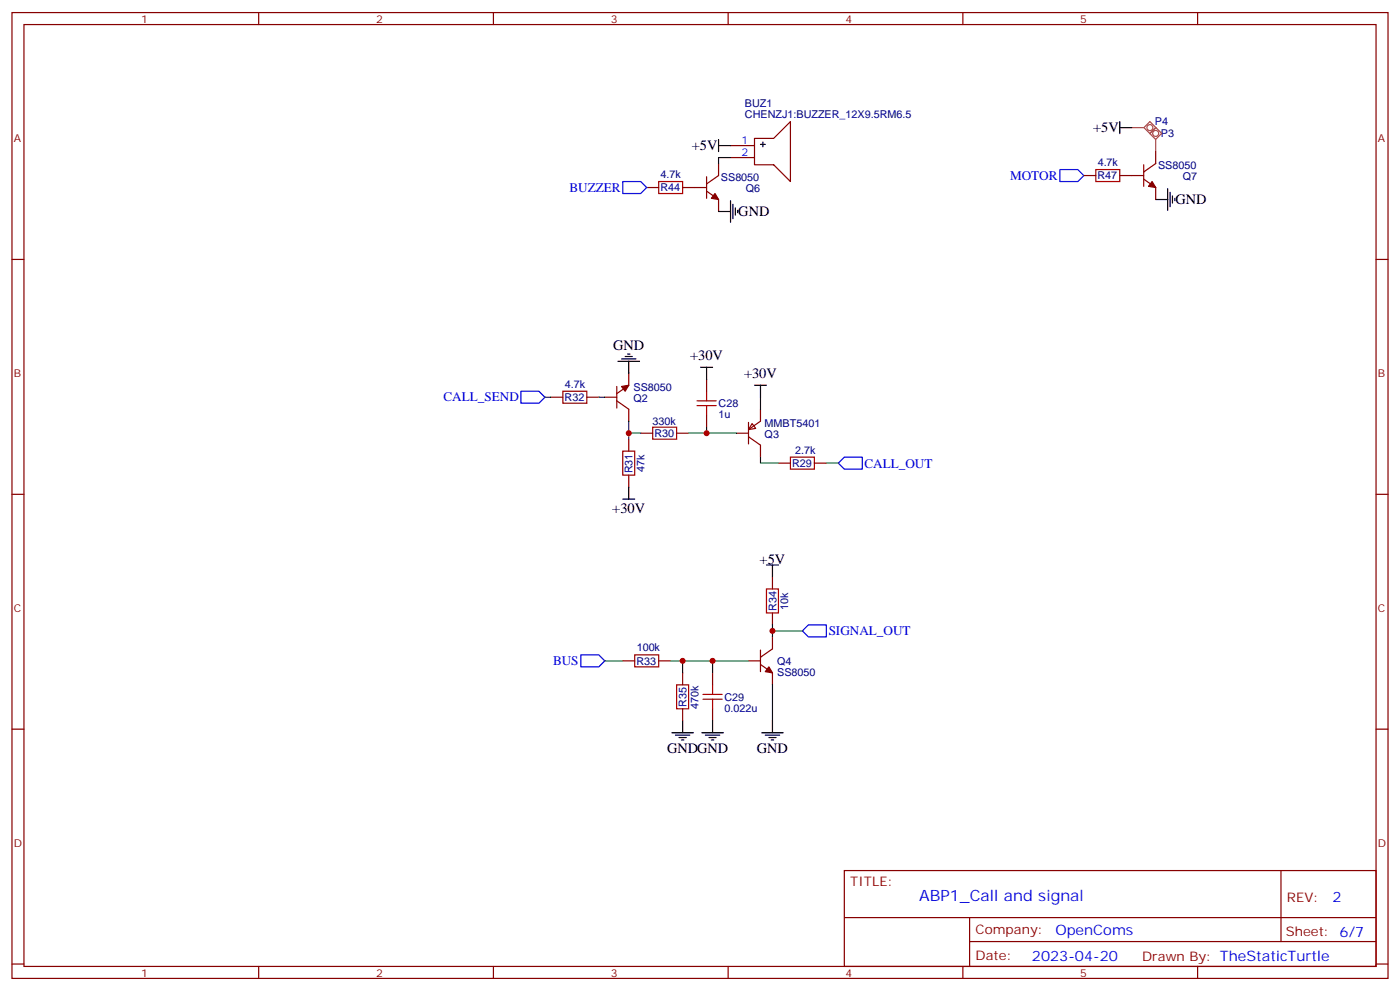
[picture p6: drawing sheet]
<svg xmlns="http://www.w3.org/2000/svg" width="412mm" height="292mm" viewBox="0 0 412 292" stroke-linecap="round" stroke-linejoin="round" font-family="sans-serif">
<g fill="none" stroke="#870000" stroke-width=".35">
<path d="M3.5 3.7h405.4v284.3h-405.4zM7.1 7.2h398.2v277.3h-398.2zM76.2 3.7v3.5M145.3 3.7v3.5M214.5 3.7v3.5M283.6 3.7v3.5M352.8 3.7v3.5M190.5 55.2h3.5M201.1 55.2h7M208.1 52v6.4M208.1 56.3l3.6 2.4v3.6M211.7 48.2v3.5l-3.6 2.5"/>
<path d="M215.2 42.9h7M215.2 46.4h7M222.2 40.7h5.7l4.9-4.9v17.6l-4.9-4.9h-5.7zM319.3 51.7h3.5M329.8 51.7h7.1M336.9 52.7l3.5 2.5v3.5M336.9 48.5v6.4M340.4 44.6v3.6l-3.5 2.4M3.5 76.4h3.6M405.3 76.4h3.6M162.3 116.9h3.5M172.9 116.9h3.5"/>
<path d="M178.2 116.9h3.5M181.7 118l3.5 2.5v3.5M181.7 113.8v6.3M185.2 109.9v3.5l-3.5 2.5M208.1 111.7v3.5M185.2 129.3v3.5M185.2 139.9v3.5M188.7 127.5h3.6M199.3 127.5h3.5M208.1 122.2v3.6M217 127.5h3.5M220.5 124.4v6.3"/>
<path d="M220.5 128.6l3.5 2.5v3.5M221.5 124.7l1.1 1.4-2.1 .4zM224 120.5v3.5l-3.5 2.5M229.3 136.3h3.5M239.9 136.3h3.5M3.5 145.5h3.6M405.3 145.5h3.6M227.5 169.9v3.5M183.4 194.6h3.6M194 194.6h3.6M201.1 198.1v3.5M209.9 198.1v3.5"/>
<path d="M220.5 194.6h3.5M224 191.4v6.3M224 195.6l3.5 2.5v3.5M227.5 180.4v3.6M227.5 187.5v3.5l-3.5 2.5M3.5 214.7h3.6M201.1 208.7v3.5M209.9 208.7v3.5M405.3 214.7h3.6M248.7 256.3h156.6v28.2h-156.6zM377.3 256.3v20.9M248.7 270.1h156.5"/>
<path d="M285.6 277.2h119.6M285.6 270.1v14.2M3.5 283.8h3.6M76.2 284.5v3.5M145.3 284.5v3.5M214.5 284.5v3.5M283.6 284.5v3.5M352.8 284.5v3.5M405.3 283.8h3.6"/>
</g>
<path d="M183.4 53.4h5.3l1.8 1.8-1.8 1.8h-5.3zM312.2 49.9h5.3l1.8 1.8-1.8 1.7h-5.3zM153.5 115.2h5.2l1.8 1.7-1.8 1.8h-5.2zM246.9 136.3l1.8-1.7h5.3v3.5h-5.3zM171.1 192.8h5.3l1.8 1.8-1.8 1.7h-5.3zM238.1 184h5.3v3.5h-5.3l-1.7-1.8z" fill="none" stroke="#00f" stroke-width=".35"/>
<g fill="#870000" stroke="#870000" stroke-width=".35">
<path d="M183.1 113.8l2.1-.4-1.1 1.8z"/>
<path d="M226.5 196.3l1 1.8-2.1-.4z"/>
<path d="M210.6 57l1.1 1.7-2.2-.3z"/>
<path d="M339.4 53.4l1 1.8-2.1-.3z"/>
</g>
<g fill="none" stroke="#a10000" stroke-width=".35">
<path d="M194 53.4h7.1v3.6h-7.1zM322.8 49.9h7v3.5h-7zM165.8 115.2h7.1v3.5h-7.1zM205.3 119.4h5.7M205.3 118h5.7M208.1 115.2v2.8M208.1 119.4v2.8M183.4 132.8h3.6v7.1h-3.6zM192.3 125.8h7v3.5h-7zM232.8 134.6h7.1v3.5h-7.1zM225.8 173.4h3.5v7h-3.5zM187 192.8h7v3.5h-7z"/>
<path d="M199.3 201.6h3.5v7.1h-3.5zM207.1 205.8h5.6M207.1 204.4h5.6M209.9 201.6v2.8M209.9 205.8v2.9"/>
</g>
<g fill="none" stroke="#008700" stroke-width=".35">
<path d="M215.2 46.4h-3.5v1.8M160.5 116.9h1.8M176.4 116.9h1.8M224 116.9v3.6M185.2 124v3.5h3.5M185.2 127.5v1.8M202.8 127.5h14.2M208.1 125.8v1.7M224 134.6v1.7h5.3M243.4 136.3h3.5M178.2 194.6h5.2M197.6 194.6h22.9"/>
<path d="M201.1 194.6v3.5M209.9 194.6v3.5M227.5 184v3.5M227.5 185.7h8.9M227.5 201.6v10.6"/>
</g>
<g fill="none" stroke="#000" stroke-width=".35">
<path d="M329.8 37.6h3.6M329.8 35.8v3.5M211.7 42.9h3.5M211.7 41.1v3.5M215.2 59.1v6.3M224 42.5h1.4M224.7 41.8v1.4M340.4 58.7h3.6M344 55.6v6.3M344.7 56.6v4.3M345.4 57.7v2.1M346.1 58.4v.7"/>
<path d="M211.7 62.3h3.5M215.9 60.1v4.3M216.6 61.2v2.1M217.3 61.9v.7M182 106.4h6.4M183.1 105.7h4.2M184.1 105h2.2M184.9 104.2h.7M185.2 106.4v3.5M206.4 108.1h3.5M208.1 108.1v3.6M222.2 113.4h3.6"/>
<path d="M224 113.4v3.5M183.4 146.9h3.6M185.2 143.4v3.5M225.8 166.3h3.5M227.5 166.3v3.6M197.9 215.7h6.4M199 216.4h4.2M200 217.1h2.1M200.7 217.8h.7M201.1 212.2v3.5M206.7 215.7h6.4M207.8 216.4h4.2"/>
<path d="M208.8 217.1h2.2M209.5 217.8h.8M209.9 212.2v3.5M224.4 215.7h6.3M225.4 216.4h4.3M226.5 217.1h2.1M227.2 217.8h.7M227.5 212.2v3.5"/>
</g>
<path d="M333.4 37.6h3.4M338.7 39.3l1.7-1.8 1.8 1.8-1.8 1.7-3.4-3.4 1.7-1.8 1.8 1.8-1.8 1.7M338.7 36.7a.88 .88 0 0 0-.8 1.3 .88 .88 0 0 0 1.5 .1 .88 .88 0 0 0-.5-1.4M339.6 39.1a.88 .88 0 0 1 1.4-.5 .88 .88 0 0 1-.2 1.5 .88 .88 0 0 1-1.3-.8M340.4 41.2v3.4" fill="none" stroke="#a64a4a" stroke-width=".35"/>
<g fill="#c00">
<circle cx="208.1" cy="127.5" r=".88"/>
<circle cx="185.2" cy="127.5" r=".88"/>
<circle cx="201.1" cy="194.6" r=".88"/>
<circle cx="209.9" cy="194.6" r=".88"/>
<circle cx="227.5" cy="185.7" r=".88"/>
</g>
<text font-size="4.6" fill="#00f" x="270.8" y="265.3">ABP1_Call and signal</text>
<g font-size="4.2">
<text x="322" y="39">+5V</text>
<text x="203.8" y="44.3">+5V</text>
<text x="217.5" y="63.7">GND</text>
<text x="346.3" y="60.1">GND</text>
<text x="180.6" y="103.2">GND</text>
<text x="203.3" y="106">+30V</text>
<text x="219.2" y="111.3">+30V</text>
<text x="180.4" y="150.9">+30V</text>
<text x="223.8" y="166">+5V</text>
<text x="196.5" y="221.8">GNDGND</text>
<text x="223" y="221.8">GND</text>
</g>
<g font-size="4.2" fill="#00f">
<text x="392.5" y="265.6">2</text>
<text x="310.9" y="275.1">OpenComs</text>
<text x="304" y="282.9">2023-04-20</text>
</g>
<g font-size="3.9" fill="#00f">
<text x="297.5" y="52.9">MOTOR</text>
<text x="167.7" y="56.5">BUZZER</text>
<text x="130.6" y="118.2">CALL_SEND</text>
<text x="254.6" y="137.7">CALL_OUT</text>
<text x="244.1" y="187">SIGNAL_OUT</text>
<text x="162.9" y="195.8">BUS</text>
</g>
<g font-size="3.9" fill="#800">
<text x="250.5" y="260.9">TITLE:</text>
<text x="379.1" y="265.6">REV:</text>
<text x="287.4" y="275.1">Company:</text>
<text x="378.7" y="275.7">Sheet: 6/7</text>
<text x="287.4" y="282.8">Date:</text>
<text x="336.4" y="282.8">Drawn By: TheStaticTurtle</text>
</g>
<g font-size="3.2" fill="#800">
<text x="41.6" y="6.7">1</text>
<text x="110.8" y="6.7">2</text>
<text x="179.9" y="6.7">3</text>
<text x="249.1" y="6.7">4</text>
<text x="318.2" y="6.7">5</text>
<text x="4.1" y="41.8">A</text>
<text x="405.9" y="41.8">A</text>
<text x="4.1" y="110.9">B</text>
<text x="405.9" y="110.9">B</text>
<text x="4.1" y="180.1">C</text>
<text x="405.9" y="180.1">C</text>
<text x="4.1" y="249.2">D</text>
<text x="405.9" y="249.2">D</text>
<text x="41.6" y="287.5">1</text>
<text x="110.8" y="287.5">2</text>
<text x="179.9" y="287.5">3</text>
<text x="249.1" y="287.5">4</text>
<text x="318.2" y="287.5">5</text>
</g>
<g font-size="3.2" fill="#000080">
<text x="219.5" y="34.7">CHENZJ1:BUZZER_12X9.5RM6.5</text>
<text x="219.5" y="31.6">BUZ1</text>
<text x="340.2" y="36.9">P4</text>
<text x="341.9" y="40.4">P3</text>
<text x="194.6" y="52.4">4.7k</text>
<text x="212.4" y="53.4">SS8050</text>
<text x="323.3" y="52.7">R47</text>
<text x="323.3" y="48.9">4.7k</text>
<text x="341.1" y="49.8">SS8050</text>
<text x="348.5" y="53">Q7</text>
<text x="194.5" y="56.2">R44</text>
<text x="219.7" y="56.5">Q6</text>
<text x="166.3" y="118">R32</text>
<text x="166.4" y="114.1">4.7k</text>
<text x="186.6" y="115.1">SS8050</text>
<text x="186.6" y="118.3">Q2</text>
<text x="211.7" y="119.9">C28</text>
<text x="192.2" y="125.1">330k</text>
<text x="211.7" y="123">1u</text>
<text x="225.2" y="125.7">MMBT5401</text>
<text x="192.8" y="128.7">R30</text>
<text x="225.2" y="128.8">Q3</text>
<text x="233.3" y="137.5">R29</text>
<text x="234.3" y="133.5">2.7k</text>
<text x="186.4" y="139.4" transform="rotate(-90 186.4 139.4)">R31</text>
<text x="189.9" y="139" transform="rotate(-90 189.9 139)">47k</text>
<text x="228.7" y="179.9" transform="rotate(-90 228.7 179.9)">R34</text>
<text x="232.2" y="179.6" transform="rotate(-90 232.2 179.6)">10k</text>
<text x="187.5" y="191.7">100k</text>
<text x="187.5" y="195.7">R33</text>
<text x="229" y="195.7">Q4</text>
<text x="229" y="198.9">SS8050</text>
<text x="202.2" y="208.2" transform="rotate(-90 202.2 208.2)">R35</text>
<text x="205.7" y="208.7" transform="rotate(-90 205.7 208.7)">470k</text>
<text x="213.4" y="209.5">0.022u</text>
<text x="213.4" y="206.3">C29</text>
</g>
<g font-size="3.2" fill="#00f">
<text x="218.5" y="42.5">1</text>
<text x="218.5" y="46">2</text>
</g>
</svg>
